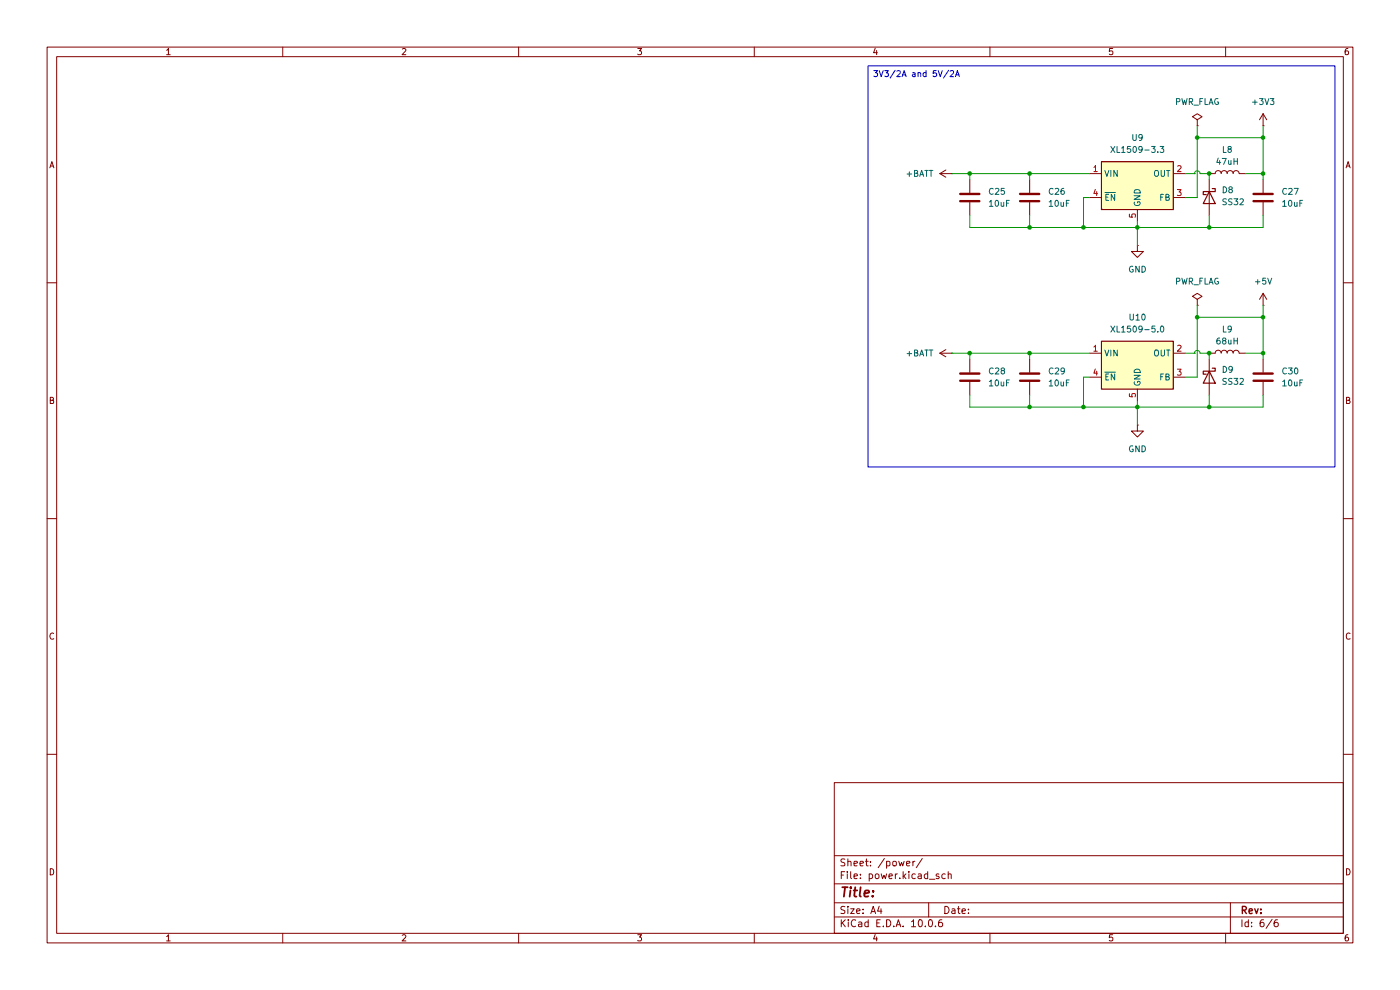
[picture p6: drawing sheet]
(kicad_sch
 (version 20260306)
 (generator "eeschema")
 (generator_version "10.0")
 (paper "A4")
 (lib_symbols
  (symbol "Device:C"
   (pin_numbers (hide yes))
   (pin_names
    (offset 0.254)) (exclude_from_sim no) (in_bom yes) (on_board yes)
   (in_pos_files yes)
   (duplicate_pin_numbers_are_jumpers no)
   (property "Reference" "C" (at 0.635 2.54 0) (show_name no) (do_not_autoplace no) (effects (font (size 1.27 1.27)) (justify left)))
   (property "Value" "C" (at 0.635 -2.54 0) (show_name no) (do_not_autoplace no) (effects (font (size 1.27 1.27)) (justify left)))
   (property "Footprint" "" (at 0.9652 -3.81 0) (show_name no) (do_not_autoplace no) (hide yes) (effects (font (size 1.27 1.27))))
   (property "Datasheet" "" (at 0 0 0) (show_name no) (do_not_autoplace no) (hide yes) (effects (font (size 1.27 1.27))))
   (property "Description" "Unpolarized capacitor" (at 0 0 0) (show_name no) (do_not_autoplace no) (hide yes) (effects (font (size 1.27 1.27))))
   (symbol "C_0_1"
    (polyline (pts (xy -2.032 0.762) (xy 2.032 0.762)) (stroke (width 0.508) (type default)) (fill (type none)))
    (polyline (pts (xy -2.032 -0.762) (xy 2.032 -0.762)) (stroke (width 0.508) (type default)) (fill (type none))))
   (symbol "C_1_1"
    (pin passive line (at 0 3.81 270) (length 2.794) (name "" (effects (font (size 1.27 1.27)))) (number "1" (effects (font (size 1.27 1.27)))))
    (pin passive line (at 0 -3.81 90) (length 2.794) (name "" (effects (font (size 1.27 1.27)))) (number "2" (effects (font (size 1.27 1.27))))))
   (embedded_fonts no))
  (symbol "Device:L"
   (pin_numbers (hide yes))
   (pin_names
    (offset 1.016) (hide yes)) (exclude_from_sim no) (in_bom yes) (on_board yes)
   (in_pos_files yes)
   (duplicate_pin_numbers_are_jumpers no)
   (property "Reference" "L" (at -1.27 0 90) (show_name no) (do_not_autoplace no) (effects (font (size 1.27 1.27))))
   (property "Value" "L" (at 1.905 0 90) (show_name no) (do_not_autoplace no) (effects (font (size 1.27 1.27))))
   (property "Footprint" "" (at 0 0 0) (show_name no) (do_not_autoplace no) (hide yes) (effects (font (size 1.27 1.27))))
   (property "Datasheet" "" (at 0 0 0) (show_name no) (do_not_autoplace no) (hide yes) (effects (font (size 1.27 1.27))))
   (property "Description" "Inductor" (at 0 0 0) (show_name no) (do_not_autoplace no) (hide yes) (effects (font (size 1.27 1.27))))
   (symbol "L_0_1"
    (arc (start 0 2.54) (mid 0.6323 1.905) (end 0 1.27) (stroke (width 0) (type default)) (fill (type none)))
    (arc (start 0 1.27) (mid 0.6323 0.635) (end 0 0) (stroke (width 0) (type default)) (fill (type none)))
    (arc (start 0 0) (mid 0.6323 -0.635) (end 0 -1.27) (stroke (width 0) (type default)) (fill (type none)))
    (arc (start 0 -1.27) (mid 0.6323 -1.905) (end 0 -2.54) (stroke (width 0) (type default)) (fill (type none))))
   (symbol "L_1_1"
    (pin passive line (at 0 3.81 270) (length 1.27) (name "1" (effects (font (size 1.27 1.27)))) (number "1" (effects (font (size 1.27 1.27)))))
    (pin passive line (at 0 -3.81 90) (length 1.27) (name "2" (effects (font (size 1.27 1.27)))) (number "2" (effects (font (size 1.27 1.27))))))
   (embedded_fonts no))
  (symbol "Diode:SS32"
   (pin_numbers (hide yes))
   (pin_names
    (offset 1.016) (hide yes)) (exclude_from_sim no) (in_bom yes) (on_board yes)
   (in_pos_files yes)
   (duplicate_pin_numbers_are_jumpers no)
   (property "Reference" "D" (at 0 2.54 0) (show_name no) (do_not_autoplace no) (effects (font (size 1.27 1.27))))
   (property "Value" "SS32" (at 0 -2.54 0) (show_name no) (do_not_autoplace no) (effects (font (size 1.27 1.27))))
   (property "Footprint" "Diode_SMD:D_SMA" (at 0 -4.445 0) (show_name no) (do_not_autoplace no) (hide yes) (effects (font (size 1.27 1.27))))
   (property "Datasheet" "https://www.vishay.com/docs/88751/ss32.pdf" (at 0 0 0) (show_name no) (do_not_autoplace no) (hide yes) (effects (font (size 1.27 1.27))))
   (property "Description" "20V 3A Schottky Diode, SMA" (at 0 0 0) (show_name no) (do_not_autoplace no) (hide yes) (effects (font (size 1.27 1.27))))
   (symbol "SS32_0_1"
    (polyline (pts (xy -1.905 0.635) (xy -1.905 1.27) (xy -1.27 1.27) (xy -1.27 -1.27) (xy -0.635 -1.27) (xy -0.635 -0.635)) (stroke (width 0.254) (type default)) (fill (type none)))
    (polyline (pts (xy 1.27 1.27) (xy 1.27 -1.27) (xy -1.27 0) (xy 1.27 1.27)) (stroke (width 0.254) (type default)) (fill (type none)))
    (polyline (pts (xy 1.27 0) (xy -1.27 0)) (stroke (width 0) (type default)) (fill (type none))))
   (symbol "SS32_1_1"
    (pin passive line (at -3.81 0 0) (length 2.54) (name "K" (effects (font (size 1.27 1.27)))) (number "1" (effects (font (size 1.27 1.27)))))
    (pin passive line (at 3.81 0 180) (length 2.54) (name "A" (effects (font (size 1.27 1.27)))) (number "2" (effects (font (size 1.27 1.27))))))
   (embedded_fonts no))
  (symbol "Regulator_Switching:XL1509-3.3" (exclude_from_sim no) (in_bom yes) (on_board yes)
   (in_pos_files yes)
   (duplicate_pin_numbers_are_jumpers no)
   (property "Reference" "U" (at -7.112 6.096 0) (show_name no) (do_not_autoplace no) (effects (font (size 1.27 1.27))))
   (property "Value" "XL1509-3.3" (at 5.842 6.096 0) (show_name no) (do_not_autoplace no) (effects (font (size 1.27 1.27))))
   (property "Footprint" "Package_SO:SOIC-8_3.9x4.9mm_P1.27mm" (at 0 8.382 0) (show_name no) (do_not_autoplace no) (hide yes) (effects (font (size 1.27 1.27))))
   (property "Datasheet" "https://datasheet.lcsc.com/lcsc/1809050422_XLSEMI-XL1509-5-0E1_C61063.pdf" (at 2.54 10.668 0) (show_name no) (do_not_autoplace no) (hide yes) (effects (font (size 1.27 1.27))))
   (property "Description" "Buck DC/DC Converter, 2A, 3.3V Output Voltage, 4.5-40V Input Voltage" (at 0 0 0) (show_name no) (do_not_autoplace no) (hide yes) (effects (font (size 1.27 1.27))))
   (symbol "XL1509-3.3_0_1"
    (rectangle (start -7.62 5.08) (end 7.62 -5.08) (stroke (width 0.254) (type default)) (fill (type background))))
   (symbol "XL1509-3.3_1_1"
    (pin power_in line (at -10.16 2.54 0) (length 2.54) (name "VIN" (effects (font (size 1.27 1.27)))) (number "1" (effects (font (size 1.27 1.27)))))
    (pin power_out line (at 10.16 2.54 180) (length 2.54) (name "OUT" (effects (font (size 1.27 1.27)))) (number "2" (effects (font (size 1.27 1.27)))))
    (pin input line (at 10.16 -2.54 180) (length 2.54) (name "FB" (effects (font (size 1.27 1.27)))) (number "3" (effects (font (size 1.27 1.27)))))
    (pin input line (at -10.16 -2.54 0) (length 2.54) (name "~{EN}" (effects (font (size 1.27 1.27)))) (number "4" (effects (font (size 1.27 1.27)))))
    (pin power_in line (at 0 -7.62 90) (length 2.54) (name "GND" (effects (font (size 1.27 1.27)))) (number "5" (effects (font (size 1.27 1.27)))))
    (pin passive line (at 0 -7.62 90) (length 2.54) (hide yes) (name "GND" (effects (font (size 1.27 1.27)))) (number "6" (effects (font (size 1.27 1.27)))))
    (pin passive line (at 0 -7.62 90) (length 2.54) (hide yes) (name "GND" (effects (font (size 1.27 1.27)))) (number "7" (effects (font (size 1.27 1.27)))))
    (pin passive line (at 0 -7.62 90) (length 2.54) (hide yes) (name "GND" (effects (font (size 1.27 1.27)))) (number "8" (effects (font (size 1.27 1.27))))))
   (embedded_fonts no))
  (symbol "Regulator_Switching:XL1509-5.0" (exclude_from_sim no) (in_bom yes) (on_board yes)
   (in_pos_files yes)
   (duplicate_pin_numbers_are_jumpers no)
   (property "Reference" "U" (at -7.112 6.096 0) (show_name no) (do_not_autoplace no) (effects (font (size 1.27 1.27))))
   (property "Value" "XL1509-5.0" (at 5.842 6.096 0) (show_name no) (do_not_autoplace no) (effects (font (size 1.27 1.27))))
   (property "Footprint" "Package_SO:SOIC-8_3.9x4.9mm_P1.27mm" (at 0 8.382 0) (show_name no) (do_not_autoplace no) (hide yes) (effects (font (size 1.27 1.27))))
   (property "Datasheet" "https://datasheet.lcsc.com/lcsc/1809050422_XLSEMI-XL1509-5-0E1_C61063.pdf" (at 2.54 10.668 0) (show_name no) (do_not_autoplace no) (hide yes) (effects (font (size 1.27 1.27))))
   (property "Description" "Buck DC/DC Converter, 2A, 5V Output Voltage, 7-40V Input Voltage" (at 0 0 0) (show_name no) (do_not_autoplace no) (hide yes) (effects (font (size 1.27 1.27))))
   (symbol "XL1509-5.0_0_1"
    (rectangle (start -7.62 5.08) (end 7.62 -5.08) (stroke (width 0.254) (type default)) (fill (type background))))
   (symbol "XL1509-5.0_1_1"
    (pin power_in line (at -10.16 2.54 0) (length 2.54) (name "VIN" (effects (font (size 1.27 1.27)))) (number "1" (effects (font (size 1.27 1.27)))))
    (pin power_out line (at 10.16 2.54 180) (length 2.54) (name "OUT" (effects (font (size 1.27 1.27)))) (number "2" (effects (font (size 1.27 1.27)))))
    (pin input line (at 10.16 -2.54 180) (length 2.54) (name "FB" (effects (font (size 1.27 1.27)))) (number "3" (effects (font (size 1.27 1.27)))))
    (pin input line (at -10.16 -2.54 0) (length 2.54) (name "~{EN}" (effects (font (size 1.27 1.27)))) (number "4" (effects (font (size 1.27 1.27)))))
    (pin power_in line (at 0 -7.62 90) (length 2.54) (name "GND" (effects (font (size 1.27 1.27)))) (number "5" (effects (font (size 1.27 1.27)))))
    (pin passive line (at 0 -7.62 90) (length 2.54) (hide yes) (name "GND" (effects (font (size 1.27 1.27)))) (number "6" (effects (font (size 1.27 1.27)))))
    (pin passive line (at 0 -7.62 90) (length 2.54) (hide yes) (name "GND" (effects (font (size 1.27 1.27)))) (number "7" (effects (font (size 1.27 1.27)))))
    (pin passive line (at 0 -7.62 90) (length 2.54) (hide yes) (name "GND" (effects (font (size 1.27 1.27)))) (number "8" (effects (font (size 1.27 1.27))))))
   (embedded_fonts no))
  (symbol "power:+3V3"
   (power global)
   (pin_numbers (hide yes))
   (pin_names
    (offset 0) (hide yes)) (exclude_from_sim no) (in_bom yes) (on_board yes)
   (in_pos_files yes)
   (duplicate_pin_numbers_are_jumpers no)
   (property "Reference" "#PWR" (at 0 -3.81 0) (show_name no) (do_not_autoplace no) (hide yes) (effects (font (size 1.27 1.27))))
   (property "Value" "+3V3" (at 0 3.556 0) (show_name no) (do_not_autoplace no) (effects (font (size 1.27 1.27))))
   (property "Footprint" "" (at 0 0 0) (show_name no) (do_not_autoplace no) (hide yes) (effects (font (size 1.27 1.27))))
   (property "Datasheet" "" (at 0 0 0) (show_name no) (do_not_autoplace no) (hide yes) (effects (font (size 1.27 1.27))))
   (property "Description" "Power symbol creates a global label with name \"+3V3\"" (at 0 0 0) (show_name no) (do_not_autoplace no) (hide yes) (effects (font (size 1.27 1.27))))
   (symbol "+3V3_0_1"
    (polyline (pts (xy -0.762 1.27) (xy 0 2.54)) (stroke (width 0) (type default)) (fill (type none)))
    (polyline (pts (xy 0 2.54) (xy 0.762 1.27)) (stroke (width 0) (type default)) (fill (type none)))
    (polyline (pts (xy 0 0) (xy 0 2.54)) (stroke (width 0) (type default)) (fill (type none))))
   (symbol "+3V3_1_1"
    (pin power_in line (at 0 0 90) (length 0) (name "" (effects (font (size 1.27 1.27)))) (number "1" (effects (font (size 1.27 1.27))))))
   (embedded_fonts no))
  (symbol "power:+5V"
   (power global)
   (pin_numbers (hide yes))
   (pin_names
    (offset 0) (hide yes)) (exclude_from_sim no) (in_bom yes) (on_board yes)
   (in_pos_files yes)
   (duplicate_pin_numbers_are_jumpers no)
   (property "Reference" "#PWR" (at 0 -3.81 0) (show_name no) (do_not_autoplace no) (hide yes) (effects (font (size 1.27 1.27))))
   (property "Value" "+5V" (at 0 3.556 0) (show_name no) (do_not_autoplace no) (effects (font (size 1.27 1.27))))
   (property "Footprint" "" (at 0 0 0) (show_name no) (do_not_autoplace no) (hide yes) (effects (font (size 1.27 1.27))))
   (property "Datasheet" "" (at 0 0 0) (show_name no) (do_not_autoplace no) (hide yes) (effects (font (size 1.27 1.27))))
   (property "Description" "Power symbol creates a global label with name \"+5V\"" (at 0 0 0) (show_name no) (do_not_autoplace no) (hide yes) (effects (font (size 1.27 1.27))))
   (symbol "+5V_0_1"
    (polyline (pts (xy -0.762 1.27) (xy 0 2.54)) (stroke (width 0) (type default)) (fill (type none)))
    (polyline (pts (xy 0 2.54) (xy 0.762 1.27)) (stroke (width 0) (type default)) (fill (type none)))
    (polyline (pts (xy 0 0) (xy 0 2.54)) (stroke (width 0) (type default)) (fill (type none))))
   (symbol "+5V_1_1"
    (pin power_in line (at 0 0 90) (length 0) (name "" (effects (font (size 1.27 1.27)))) (number "1" (effects (font (size 1.27 1.27))))))
   (embedded_fonts no))
  (symbol "power:+BATT"
   (power global)
   (pin_numbers (hide yes))
   (pin_names
    (offset 0) (hide yes)) (exclude_from_sim no) (in_bom yes) (on_board yes)
   (in_pos_files yes)
   (duplicate_pin_numbers_are_jumpers no)
   (property "Reference" "#PWR" (at 0 -3.81 0) (show_name no) (do_not_autoplace no) (hide yes) (effects (font (size 1.27 1.27))))
   (property "Value" "+BATT" (at 0 3.556 0) (show_name no) (do_not_autoplace no) (effects (font (size 1.27 1.27))))
   (property "Footprint" "" (at 0 0 0) (show_name no) (do_not_autoplace no) (hide yes) (effects (font (size 1.27 1.27))))
   (property "Datasheet" "" (at 0 0 0) (show_name no) (do_not_autoplace no) (hide yes) (effects (font (size 1.27 1.27))))
   (property "Description" "Power symbol creates a global label with name \"+BATT\"" (at 0 0 0) (show_name no) (do_not_autoplace no) (hide yes) (effects (font (size 1.27 1.27))))
   (symbol "+BATT_0_1"
    (polyline (pts (xy -0.762 1.27) (xy 0 2.54)) (stroke (width 0) (type default)) (fill (type none)))
    (polyline (pts (xy 0 2.54) (xy 0.762 1.27)) (stroke (width 0) (type default)) (fill (type none)))
    (polyline (pts (xy 0 0) (xy 0 2.54)) (stroke (width 0) (type default)) (fill (type none))))
   (symbol "+BATT_1_1"
    (pin power_in line (at 0 0 90) (length 0) (name "" (effects (font (size 1.27 1.27)))) (number "1" (effects (font (size 1.27 1.27))))))
   (embedded_fonts no))
  (symbol "power:GND"
   (power global)
   (pin_numbers (hide yes))
   (pin_names
    (offset 0) (hide yes)) (exclude_from_sim no) (in_bom yes) (on_board yes)
   (in_pos_files yes)
   (duplicate_pin_numbers_are_jumpers no)
   (property "Reference" "#PWR" (at 0 -6.35 0) (show_name no) (do_not_autoplace no) (hide yes) (effects (font (size 1.27 1.27))))
   (property "Value" "GND" (at 0 -3.81 0) (show_name no) (do_not_autoplace no) (effects (font (size 1.27 1.27))))
   (property "Footprint" "" (at 0 0 0) (show_name no) (do_not_autoplace no) (hide yes) (effects (font (size 1.27 1.27))))
   (property "Datasheet" "" (at 0 0 0) (show_name no) (do_not_autoplace no) (hide yes) (effects (font (size 1.27 1.27))))
   (property "Description" "Power symbol creates a global label with name \"GND\" , ground" (at 0 0 0) (show_name no) (do_not_autoplace no) (hide yes) (effects (font (size 1.27 1.27))))
   (symbol "GND_0_1"
    (polyline (pts (xy 0 0) (xy 0 -1.27) (xy 1.27 -1.27) (xy 0 -2.54) (xy -1.27 -1.27) (xy 0 -1.27)) (stroke (width 0) (type default)) (fill (type none))))
   (symbol "GND_1_1"
    (pin power_in line (at 0 0 270) (length 0) (name "" (effects (font (size 1.27 1.27)))) (number "1" (effects (font (size 1.27 1.27))))))
   (embedded_fonts no))
  (symbol "power:PWR_FLAG"
   (power global)
   (pin_numbers (hide yes))
   (pin_names
    (offset 0) (hide yes)) (exclude_from_sim no) (in_bom yes) (on_board yes)
   (in_pos_files yes)
   (duplicate_pin_numbers_are_jumpers no)
   (property "Reference" "#FLG" (at 0 1.905 0) (show_name no) (do_not_autoplace no) (hide yes) (effects (font (size 1.27 1.27))))
   (property "Value" "PWR_FLAG" (at 0 3.81 0) (show_name no) (do_not_autoplace no) (effects (font (size 1.27 1.27))))
   (property "Footprint" "" (at 0 0 0) (show_name no) (do_not_autoplace no) (hide yes) (effects (font (size 1.27 1.27))))
   (property "Datasheet" "" (at 0 0 0) (show_name no) (do_not_autoplace no) (hide yes) (effects (font (size 1.27 1.27))))
   (property "Description" "Special symbol for telling ERC where power comes from" (at 0 0 0) (show_name no) (do_not_autoplace no) (hide yes) (effects (font (size 1.27 1.27))))
   (symbol "PWR_FLAG_0_0"
    (pin power_out line (at 0 0 90) (length 0) (name "" (effects (font (size 1.27 1.27)))) (number "1" (effects (font (size 1.27 1.27))))))
   (symbol "PWR_FLAG_0_1"
    (polyline (pts (xy 0 0) (xy 0 1.27) (xy -1.016 1.905) (xy 0 2.54) (xy 1.016 1.905) (xy 0 1.27)) (stroke (width 0) (type default)) (fill (type none))))
   (embedded_fonts no)))
 (text_box "3V3/2A and 5V/2A"
  (exclude_from_sim no)
  (at 184.15 13.97 0)
  (size 99.06 85.09)
  (margins 0.9525 0.9525 0.9525 0.9525)
  (stroke (width 0) (type solid))
  (fill (type none))
  (effects (font (size 1.27 1.27)) (justify left top)))
 (junction
  (at 205.74 74.93)
  (diameter 0)
  (color 0 0 0 0))
 (junction
  (at 241.3 48.26)
  (diameter 0)
  (color 0 0 0 0))
 (junction
  (at 267.97 29.21)
  (diameter 0)
  (color 0 0 0 0))
 (junction
  (at 241.3 86.36)
  (diameter 0)
  (color 0 0 0 0))
 (junction
  (at 254 67.31)
  (diameter 0)
  (color 0 0 0 0))
 (junction
  (at 256.54 74.93)
  (diameter 0)
  (color 0 0 0 0))
 (junction
  (at 218.44 74.93)
  (diameter 0)
  (color 0 0 0 0))
 (junction
  (at 254 29.21)
  (diameter 0)
  (color 0 0 0 0))
 (junction
  (at 256.54 48.26)
  (diameter 0)
  (color 0 0 0 0))
 (junction
  (at 256.54 36.83)
  (diameter 0)
  (color 0 0 0 0))
 (junction
  (at 218.44 86.36)
  (diameter 0)
  (color 0 0 0 0))
 (junction
  (at 218.44 36.83)
  (diameter 0)
  (color 0 0 0 0))
 (junction
  (at 267.97 36.83)
  (diameter 0)
  (color 0 0 0 0))
 (junction
  (at 229.87 48.26)
  (diameter 0)
  (color 0 0 0 0))
 (junction
  (at 218.44 48.26)
  (diameter 0)
  (color 0 0 0 0))
 (junction
  (at 229.87 86.36)
  (diameter 0)
  (color 0 0 0 0))
 (junction
  (at 256.54 86.36)
  (diameter 0)
  (color 0 0 0 0))
 (junction
  (at 205.74 36.83)
  (diameter 0)
  (color 0 0 0 0))
 (junction
  (at 267.97 74.93)
  (diameter 0)
  (color 0 0 0 0))
 (junction
  (at 267.97 67.31)
  (diameter 0)
  (color 0 0 0 0))
 (wire
  (pts (xy 241.3 48.26) (xy 256.54 48.26))
  (stroke (width 0) (type default)))
 (wire
  (pts (xy 254 67.31) (xy 267.97 67.31))
  (stroke (width 0) (type default)))
 (wire
  (pts (xy 218.44 48.26) (xy 229.87 48.26))
  (stroke (width 0) (type default)))
 (wire
  (pts (xy 264.16 36.83) (xy 267.97 36.83))
  (stroke (width 0) (type default)))
 (wire
  (pts (xy 264.16 74.93) (xy 267.97 74.93))
  (stroke (width 0) (type default)))
 (wire
  (pts (xy 205.74 38.1) (xy 205.74 36.83))
  (stroke (width 0) (type default)))
 (wire
  (pts (xy 254 64.77) (xy 254 67.31))
  (stroke (width 0) (type default)))
 (wire
  (pts (xy 241.3 86.36) (xy 229.87 86.36))
  (stroke (width 0) (type default)))
 (wire
  (pts (xy 267.97 67.31) (xy 267.97 74.93))
  (stroke (width 0) (type default)))
 (wire
  (pts (xy 229.87 80.01) (xy 229.87 86.36))
  (stroke (width 0) (type default)))
 (wire
  (pts (xy 218.44 36.83) (xy 231.14 36.83))
  (stroke (width 0) (type default)))
 (wire
  (pts (xy 241.3 86.36) (xy 241.3 90.17))
  (stroke (width 0) (type default)))
 (wire
  (pts (xy 254 41.91) (xy 254 29.21))
  (stroke (width 0) (type default)))
 (wire
  (pts (xy 241.3 86.36) (xy 241.3 85.09))
  (stroke (width 0) (type default)))
 (wire
  (pts (xy 256.54 48.26) (xy 267.97 48.26))
  (stroke (width 0) (type default)))
 (wire
  (pts (xy 254 26.67) (xy 254 29.21))
  (stroke (width 0) (type default)))
 (wire
  (pts (xy 241.3 86.36) (xy 256.54 86.36))
  (stroke (width 0) (type default)))
 (wire
  (pts (xy 251.46 74.93) (xy 256.54 74.93))
  (stroke (width 0) (type default)))
 (wire
  (pts (xy 201.93 74.93) (xy 205.74 74.93))
  (stroke (width 0) (type default)))
 (wire
  (pts (xy 218.44 38.1) (xy 218.44 36.83))
  (stroke (width 0) (type default)))
 (wire
  (pts (xy 256.54 86.36) (xy 267.97 86.36))
  (stroke (width 0) (type default)))
 (wire
  (pts (xy 205.74 48.26) (xy 218.44 48.26))
  (stroke (width 0) (type default)))
 (wire
  (pts (xy 231.14 41.91) (xy 229.87 41.91))
  (stroke (width 0) (type default)))
 (wire
  (pts (xy 254 29.21) (xy 267.97 29.21))
  (stroke (width 0) (type default)))
 (wire
  (pts (xy 267.97 74.93) (xy 267.97 76.2))
  (stroke (width 0) (type default)))
 (wire
  (pts (xy 256.54 45.72) (xy 256.54 48.26))
  (stroke (width 0) (type default)))
 (wire
  (pts (xy 256.54 83.82) (xy 256.54 86.36))
  (stroke (width 0) (type default)))
 (wire
  (pts (xy 267.97 48.26) (xy 267.97 45.72))
  (stroke (width 0) (type default)))
 (wire
  (pts (xy 251.46 41.91) (xy 254 41.91))
  (stroke (width 0) (type default)))
 (wire
  (pts (xy 251.46 80.01) (xy 254 80.01))
  (stroke (width 0) (type default)))
 (wire
  (pts (xy 251.46 36.83) (xy 256.54 36.83))
  (stroke (width 0) (type default)))
 (wire
  (pts (xy 256.54 74.93) (xy 256.54 76.2))
  (stroke (width 0) (type default)))
 (wire
  (pts (xy 267.97 64.77) (xy 267.97 67.31))
  (stroke (width 0) (type default)))
 (wire
  (pts (xy 205.74 86.36) (xy 205.74 83.82))
  (stroke (width 0) (type default)))
 (wire
  (pts (xy 241.3 48.26) (xy 229.87 48.26))
  (stroke (width 0) (type default)))
 (wire
  (pts (xy 241.3 48.26) (xy 241.3 46.99))
  (stroke (width 0) (type default)))
 (wire
  (pts (xy 267.97 36.83) (xy 267.97 38.1))
  (stroke (width 0) (type default)))
 (wire
  (pts (xy 218.44 45.72) (xy 218.44 48.26))
  (stroke (width 0) (type default)))
 (wire
  (pts (xy 218.44 83.82) (xy 218.44 86.36))
  (stroke (width 0) (type default)))
 (wire
  (pts (xy 267.97 86.36) (xy 267.97 83.82))
  (stroke (width 0) (type default)))
 (wire
  (pts (xy 241.3 48.26) (xy 241.3 52.07))
  (stroke (width 0) (type default)))
 (wire
  (pts (xy 267.97 26.67) (xy 267.97 29.21))
  (stroke (width 0) (type default)))
 (wire
  (pts (xy 218.44 74.93) (xy 231.14 74.93))
  (stroke (width 0) (type default)))
 (wire
  (pts (xy 201.93 36.83) (xy 205.74 36.83))
  (stroke (width 0) (type default)))
 (wire
  (pts (xy 218.44 86.36) (xy 229.87 86.36))
  (stroke (width 0) (type default)))
 (wire
  (pts (xy 267.97 29.21) (xy 267.97 36.83))
  (stroke (width 0) (type default)))
 (wire
  (pts (xy 229.87 41.91) (xy 229.87 48.26))
  (stroke (width 0) (type default)))
 (wire
  (pts (xy 231.14 80.01) (xy 229.87 80.01))
  (stroke (width 0) (type default)))
 (wire
  (pts (xy 256.54 36.83) (xy 256.54 38.1))
  (stroke (width 0) (type default)))
 (wire
  (pts (xy 205.74 86.36) (xy 218.44 86.36))
  (stroke (width 0) (type default)))
 (wire
  (pts (xy 205.74 76.2) (xy 205.74 74.93))
  (stroke (width 0) (type default)))
 (wire
  (pts (xy 205.74 74.93) (xy 218.44 74.93))
  (stroke (width 0) (type default)))
 (wire
  (pts (xy 205.74 36.83) (xy 218.44 36.83))
  (stroke (width 0) (type default)))
 (wire
  (pts (xy 205.74 48.26) (xy 205.74 45.72))
  (stroke (width 0) (type default)))
 (wire
  (pts (xy 218.44 76.2) (xy 218.44 74.93))
  (stroke (width 0) (type default)))
 (wire
  (pts (xy 254 80.01) (xy 254 67.31))
  (stroke (width 0) (type default)))
 (symbol
  (lib_id "power:PWR_FLAG")
  (at 254 26.67 0)
  (unit 1)
  (body_style 1)
  (exclude_from_sim no)
  (in_bom yes)
  (on_board yes)
  (in_pos_files yes)
  (dnp no)
  (fields_autoplaced yes)
  (property "Reference" "#FLG03" (at 254 24.765 0) (hide yes) (show_name no) (do_not_autoplace no) (effects (font (size 1.27 1.27))))
  (property "Value" "PWR_FLAG" (at 254 21.59 0) (show_name no) (do_not_autoplace no) (effects (font (size 1.27 1.27))))
  (property "Footprint" "" (at 254 26.67 0) (hide yes) (show_name no) (do_not_autoplace no) (effects (font (size 1.27 1.27))))
  (property "Datasheet" "" (at 254 26.67 0) (hide yes) (show_name no) (do_not_autoplace no) (effects (font (size 1.27 1.27))))
  (property "Description" "Special symbol for telling ERC where power comes from" (at 254 26.67 0) (hide yes) (show_name no) (do_not_autoplace no) (effects (font (size 1.27 1.27))))
  (pin "1"))
 (symbol
  (lib_id "power:+3V3")
  (at 267.97 26.67 0)
  (unit 1)
  (body_style 1)
  (exclude_from_sim no)
  (in_bom yes)
  (on_board yes)
  (in_pos_files yes)
  (dnp no)
  (fields_autoplaced yes)
  (property "Reference" "#PWR046" (at 267.97 30.48 0) (hide yes) (show_name no) (do_not_autoplace no) (effects (font (size 1.27 1.27))))
  (property "Value" "+3V3" (at 267.97 21.59 0) (show_name no) (do_not_autoplace no) (effects (font (size 1.27 1.27))))
  (property "Footprint" "" (at 267.97 26.67 0) (hide yes) (show_name no) (do_not_autoplace no) (effects (font (size 1.27 1.27))))
  (property "Datasheet" "" (at 267.97 26.67 0) (hide yes) (show_name no) (do_not_autoplace no) (effects (font (size 1.27 1.27))))
  (property "Description" "Power symbol creates a global label with name \"+3V3\"" (at 267.97 26.67 0) (hide yes) (show_name no) (do_not_autoplace no) (effects (font (size 1.27 1.27))))
  (pin "1"))
 (symbol
  (lib_id "Diode:SS32")
  (at 256.54 41.91 270)
  (unit 1)
  (body_style 1)
  (exclude_from_sim no)
  (in_bom yes)
  (on_board yes)
  (in_pos_files yes)
  (dnp no)
  (fields_autoplaced yes)
  (property "Reference" "D8" (at 259.08 40.3224 90) (show_name no) (do_not_autoplace no) (effects (font (size 1.27 1.27)) (justify left)))
  (property "Value" "SS32" (at 259.08 42.8624 90) (show_name no) (do_not_autoplace no) (effects (font (size 1.27 1.27)) (justify left)))
  (property "Footprint" "Diode_SMD:D_SMA" (at 252.095 41.91 0) (hide yes) (show_name no) (do_not_autoplace no) (effects (font (size 1.27 1.27))))
  (property "Datasheet" "https://www.vishay.com/docs/88751/ss32.pdf" (at 256.54 41.91 0) (hide yes) (show_name no) (do_not_autoplace no) (effects (font (size 1.27 1.27))))
  (property "Description" "20V 3A Schottky Diode, SMA" (at 256.54 41.91 0) (hide yes) (show_name no) (do_not_autoplace no) (effects (font (size 1.27 1.27))))
  (property "MPN" "SS32" (at 256.54 41.91 90) (hide yes) (show_name no) (do_not_autoplace no) (effects (font (size 1.27 1.27))))
  (pin "1")
  (pin "2"))
 (symbol
  (lib_id "Device:C")
  (at 218.44 80.01 0)
  (unit 1)
  (body_style 1)
  (exclude_from_sim no)
  (in_bom yes)
  (on_board yes)
  (in_pos_files yes)
  (dnp no)
  (fields_autoplaced yes)
  (property "Reference" "C29" (at 222.25 78.7399 0) (show_name no) (do_not_autoplace no) (effects (font (size 1.27 1.27)) (justify left)))
  (property "Value" "10uF" (at 222.25 81.2799 0) (show_name no) (do_not_autoplace no) (effects (font (size 1.27 1.27)) (justify left)))
  (property "Footprint" "Capacitor_SMD:C_0603_1608Metric" (at 219.4052 83.82 0) (hide yes) (show_name no) (do_not_autoplace no) (effects (font (size 1.27 1.27))))
  (property "Datasheet" "" (at 218.44 80.01 0) (hide yes) (show_name no) (do_not_autoplace no) (effects (font (size 1.27 1.27))))
  (property "Description" "Unpolarized capacitor" (at 218.44 80.01 0) (hide yes) (show_name no) (do_not_autoplace no) (effects (font (size 1.27 1.27))))
  (property "MPN" "GRM188R60J106ME47D" (at 218.44 80.01 0) (hide yes) (show_name no) (do_not_autoplace no) (effects (font (size 1.27 1.27))))
  (pin "2")
  (pin "1"))
 (symbol
  (lib_id "Device:C")
  (at 205.74 80.01 0)
  (unit 1)
  (body_style 1)
  (exclude_from_sim no)
  (in_bom yes)
  (on_board yes)
  (in_pos_files yes)
  (dnp no)
  (fields_autoplaced yes)
  (property "Reference" "C28" (at 209.55 78.7399 0) (show_name no) (do_not_autoplace no) (effects (font (size 1.27 1.27)) (justify left)))
  (property "Value" "10uF" (at 209.55 81.2799 0) (show_name no) (do_not_autoplace no) (effects (font (size 1.27 1.27)) (justify left)))
  (property "Footprint" "Capacitor_SMD:C_0603_1608Metric" (at 206.7052 83.82 0) (hide yes) (show_name no) (do_not_autoplace no) (effects (font (size 1.27 1.27))))
  (property "Datasheet" "" (at 205.74 80.01 0) (hide yes) (show_name no) (do_not_autoplace no) (effects (font (size 1.27 1.27))))
  (property "Description" "Unpolarized capacitor" (at 205.74 80.01 0) (hide yes) (show_name no) (do_not_autoplace no) (effects (font (size 1.27 1.27))))
  (property "MPN" "GRM188R60J106ME47D" (at 205.74 80.01 0) (hide yes) (show_name no) (do_not_autoplace no) (effects (font (size 1.27 1.27))))
  (pin "2")
  (pin "1"))
 (symbol
  (lib_id "Device:C")
  (at 267.97 41.91 0)
  (unit 1)
  (body_style 1)
  (exclude_from_sim no)
  (in_bom yes)
  (on_board yes)
  (in_pos_files yes)
  (dnp no)
  (fields_autoplaced yes)
  (property "Reference" "C27" (at 271.78 40.6399 0) (show_name no) (do_not_autoplace no) (effects (font (size 1.27 1.27)) (justify left)))
  (property "Value" "10uF" (at 271.78 43.1799 0) (show_name no) (do_not_autoplace no) (effects (font (size 1.27 1.27)) (justify left)))
  (property "Footprint" "Capacitor_SMD:C_0603_1608Metric" (at 268.9352 45.72 0) (hide yes) (show_name no) (do_not_autoplace no) (effects (font (size 1.27 1.27))))
  (property "Datasheet" "" (at 267.97 41.91 0) (hide yes) (show_name no) (do_not_autoplace no) (effects (font (size 1.27 1.27))))
  (property "Description" "Unpolarized capacitor" (at 267.97 41.91 0) (hide yes) (show_name no) (do_not_autoplace no) (effects (font (size 1.27 1.27))))
  (property "MPN" "GRM188R60J106ME47D" (at 267.97 41.91 0) (hide yes) (show_name no) (do_not_autoplace no) (effects (font (size 1.27 1.27))))
  (pin "1")
  (pin "2"))
 (symbol
  (lib_id "Device:C")
  (at 205.74 41.91 0)
  (unit 1)
  (body_style 1)
  (exclude_from_sim no)
  (in_bom yes)
  (on_board yes)
  (in_pos_files yes)
  (dnp no)
  (fields_autoplaced yes)
  (property "Reference" "C25" (at 209.55 40.6399 0) (show_name no) (do_not_autoplace no) (effects (font (size 1.27 1.27)) (justify left)))
  (property "Value" "10uF" (at 209.55 43.1799 0) (show_name no) (do_not_autoplace no) (effects (font (size 1.27 1.27)) (justify left)))
  (property "Footprint" "Capacitor_SMD:C_0603_1608Metric" (at 206.7052 45.72 0) (hide yes) (show_name no) (do_not_autoplace no) (effects (font (size 1.27 1.27))))
  (property "Datasheet" "" (at 205.74 41.91 0) (hide yes) (show_name no) (do_not_autoplace no) (effects (font (size 1.27 1.27))))
  (property "Description" "Unpolarized capacitor" (at 205.74 41.91 0) (hide yes) (show_name no) (do_not_autoplace no) (effects (font (size 1.27 1.27))))
  (property "MPN" "GRM188R60J106ME47D" (at 205.74 41.91 0) (hide yes) (show_name no) (do_not_autoplace no) (effects (font (size 1.27 1.27))))
  (pin "2")
  (pin "1"))
 (symbol
  (lib_id "power:PWR_FLAG")
  (at 254 64.77 0)
  (unit 1)
  (body_style 1)
  (exclude_from_sim no)
  (in_bom yes)
  (on_board yes)
  (in_pos_files yes)
  (dnp no)
  (fields_autoplaced yes)
  (property "Reference" "#FLG04" (at 254 62.865 0) (hide yes) (show_name no) (do_not_autoplace no) (effects (font (size 1.27 1.27))))
  (property "Value" "PWR_FLAG" (at 254 59.69 0) (show_name no) (do_not_autoplace no) (effects (font (size 1.27 1.27))))
  (property "Footprint" "" (at 254 64.77 0) (hide yes) (show_name no) (do_not_autoplace no) (effects (font (size 1.27 1.27))))
  (property "Datasheet" "" (at 254 64.77 0) (hide yes) (show_name no) (do_not_autoplace no) (effects (font (size 1.27 1.27))))
  (property "Description" "Special symbol for telling ERC where power comes from" (at 254 64.77 0) (hide yes) (show_name no) (do_not_autoplace no) (effects (font (size 1.27 1.27))))
  (pin "1"))
 (symbol
  (lib_id "Device:C")
  (at 267.97 80.01 0)
  (unit 1)
  (body_style 1)
  (exclude_from_sim no)
  (in_bom yes)
  (on_board yes)
  (in_pos_files yes)
  (dnp no)
  (fields_autoplaced yes)
  (property "Reference" "C30" (at 271.78 78.7399 0) (show_name no) (do_not_autoplace no) (effects (font (size 1.27 1.27)) (justify left)))
  (property "Value" "10uF" (at 271.78 81.2799 0) (show_name no) (do_not_autoplace no) (effects (font (size 1.27 1.27)) (justify left)))
  (property "Footprint" "Capacitor_SMD:C_0603_1608Metric" (at 268.9352 83.82 0) (hide yes) (show_name no) (do_not_autoplace no) (effects (font (size 1.27 1.27))))
  (property "Datasheet" "" (at 267.97 80.01 0) (hide yes) (show_name no) (do_not_autoplace no) (effects (font (size 1.27 1.27))))
  (property "Description" "Unpolarized capacitor" (at 267.97 80.01 0) (hide yes) (show_name no) (do_not_autoplace no) (effects (font (size 1.27 1.27))))
  (property "MPN" "GRM188R60J106ME47D" (at 267.97 80.01 0) (hide yes) (show_name no) (do_not_autoplace no) (effects (font (size 1.27 1.27))))
  (pin "1")
  (pin "2"))
 (symbol
  (lib_id "Device:L")
  (at 260.35 36.83 90)
  (unit 1)
  (body_style 1)
  (exclude_from_sim no)
  (in_bom yes)
  (on_board yes)
  (in_pos_files yes)
  (dnp no)
  (fields_autoplaced yes)
  (property "Reference" "L8" (at 260.35 31.75 90) (show_name no) (do_not_autoplace no) (effects (font (size 1.27 1.27))))
  (property "Value" "47uH" (at 260.35 34.29 90) (show_name no) (do_not_autoplace no) (effects (font (size 1.27 1.27))))
  (property "Footprint" "Inductor_SMD:L_TDK_VLS6045EX_VLS6045AF" (at 260.35 36.83 0) (hide yes) (show_name no) (do_not_autoplace no) (effects (font (size 1.27 1.27))))
  (property "Datasheet" "" (at 260.35 36.83 0) (hide yes) (show_name no) (do_not_autoplace no) (effects (font (size 1.27 1.27))))
  (property "Description" "Inductor" (at 260.35 36.83 0) (hide yes) (show_name no) (do_not_autoplace no) (effects (font (size 1.27 1.27))))
  (property "MPN" "810-VLS6045EX-470M" (at 260.35 36.83 90) (hide yes) (show_name no) (do_not_autoplace no) (effects (font (size 1.27 1.27))))
  (pin "1")
  (pin "2"))
 (symbol
  (lib_id "power:+BATT")
  (at 201.93 74.93 90)
  (unit 1)
  (body_style 1)
  (exclude_from_sim no)
  (in_bom yes)
  (on_board yes)
  (in_pos_files yes)
  (dnp no)
  (fields_autoplaced yes)
  (property "Reference" "#PWR050" (at 205.74 74.93 0) (hide yes) (show_name no) (do_not_autoplace no) (effects (font (size 1.27 1.27))))
  (property "Value" "+BATT" (at 198.12 74.9299 90) (show_name no) (do_not_autoplace no) (effects (font (size 1.27 1.27)) (justify left)))
  (property "Footprint" "" (at 201.93 74.93 0) (hide yes) (show_name no) (do_not_autoplace no) (effects (font (size 1.27 1.27))))
  (property "Datasheet" "" (at 201.93 74.93 0) (hide yes) (show_name no) (do_not_autoplace no) (effects (font (size 1.27 1.27))))
  (property "Description" "Power symbol creates a global label with name \"+BATT\"" (at 201.93 74.93 0) (hide yes) (show_name no) (do_not_autoplace no) (effects (font (size 1.27 1.27))))
  (pin "1"))
 (symbol
  (lib_id "Diode:SS32")
  (at 256.54 80.01 270)
  (unit 1)
  (body_style 1)
  (exclude_from_sim no)
  (in_bom yes)
  (on_board yes)
  (in_pos_files yes)
  (dnp no)
  (fields_autoplaced yes)
  (property "Reference" "D9" (at 259.08 78.4224 90) (show_name no) (do_not_autoplace no) (effects (font (size 1.27 1.27)) (justify left)))
  (property "Value" "SS32" (at 259.08 80.9624 90) (show_name no) (do_not_autoplace no) (effects (font (size 1.27 1.27)) (justify left)))
  (property "Footprint" "Diode_SMD:D_SMA" (at 252.095 80.01 0) (hide yes) (show_name no) (do_not_autoplace no) (effects (font (size 1.27 1.27))))
  (property "Datasheet" "https://www.vishay.com/docs/88751/ss32.pdf" (at 256.54 80.01 0) (hide yes) (show_name no) (do_not_autoplace no) (effects (font (size 1.27 1.27))))
  (property "Description" "20V 3A Schottky Diode, SMA" (at 256.54 80.01 0) (hide yes) (show_name no) (do_not_autoplace no) (effects (font (size 1.27 1.27))))
  (property "MPN" "SS32" (at 256.54 80.01 90) (hide yes) (show_name no) (do_not_autoplace no) (effects (font (size 1.27 1.27))))
  (pin "1")
  (pin "2"))
 (symbol
  (lib_id "Device:C")
  (at 218.44 41.91 0)
  (unit 1)
  (body_style 1)
  (exclude_from_sim no)
  (in_bom yes)
  (on_board yes)
  (in_pos_files yes)
  (dnp no)
  (fields_autoplaced yes)
  (property "Reference" "C26" (at 222.25 40.6399 0) (show_name no) (do_not_autoplace no) (effects (font (size 1.27 1.27)) (justify left)))
  (property "Value" "10uF" (at 222.25 43.1799 0) (show_name no) (do_not_autoplace no) (effects (font (size 1.27 1.27)) (justify left)))
  (property "Footprint" "Capacitor_SMD:C_0603_1608Metric" (at 219.4052 45.72 0) (hide yes) (show_name no) (do_not_autoplace no) (effects (font (size 1.27 1.27))))
  (property "Datasheet" "" (at 218.44 41.91 0) (hide yes) (show_name no) (do_not_autoplace no) (effects (font (size 1.27 1.27))))
  (property "Description" "Unpolarized capacitor" (at 218.44 41.91 0) (hide yes) (show_name no) (do_not_autoplace no) (effects (font (size 1.27 1.27))))
  (property "MPN" "GRM188R60J106ME47D" (at 218.44 41.91 0) (hide yes) (show_name no) (do_not_autoplace no) (effects (font (size 1.27 1.27))))
  (pin "2")
  (pin "1"))
 (symbol
  (lib_id "Regulator_Switching:XL1509-3.3")
  (at 241.3 39.37 0)
  (unit 1)
  (body_style 1)
  (exclude_from_sim no)
  (in_bom yes)
  (on_board yes)
  (in_pos_files yes)
  (dnp no)
  (fields_autoplaced yes)
  (property "Reference" "U9" (at 241.3 29.21 0) (show_name no) (do_not_autoplace no) (effects (font (size 1.27 1.27))))
  (property "Value" "XL1509-3.3" (at 241.3 31.75 0) (show_name no) (do_not_autoplace no) (effects (font (size 1.27 1.27))))
  (property "Footprint" "Package_SO:SOIC-8_3.9x4.9mm_P1.27mm" (at 241.3 30.988 0) (hide yes) (show_name no) (do_not_autoplace no) (effects (font (size 1.27 1.27))))
  (property "Datasheet" "https://datasheet.lcsc.com/lcsc/1809050422_XLSEMI-XL1509-5-0E1_C61063.pdf" (at 243.84 28.702 0) (hide yes) (show_name no) (do_not_autoplace no) (effects (font (size 1.27 1.27))))
  (property "Description" "Buck DC/DC Converter, 2A, 3.3V Output Voltage, 4.5-40V Input Voltage" (at 241.3 39.37 0) (hide yes) (show_name no) (do_not_autoplace no) (effects (font (size 1.27 1.27))))
  (property "MPN" "XL1509-3.3" (at 241.3 39.37 0) (hide yes) (show_name no) (do_not_autoplace no) (effects (font (size 1.27 1.27))))
  (pin "3")
  (pin "6")
  (pin "8")
  (pin "5")
  (pin "1")
  (pin "2")
  (pin "4")
  (pin "7"))
 (symbol
  (lib_id "Regulator_Switching:XL1509-5.0")
  (at 241.3 77.47 0)
  (unit 1)
  (body_style 1)
  (exclude_from_sim no)
  (in_bom yes)
  (on_board yes)
  (in_pos_files yes)
  (dnp no)
  (fields_autoplaced yes)
  (property "Reference" "U10" (at 241.3 67.31 0) (show_name no) (do_not_autoplace no) (effects (font (size 1.27 1.27))))
  (property "Value" "XL1509-5.0" (at 241.3 69.85 0) (show_name no) (do_not_autoplace no) (effects (font (size 1.27 1.27))))
  (property "Footprint" "Package_SO:SOIC-8_3.9x4.9mm_P1.27mm" (at 241.3 69.088 0) (hide yes) (show_name no) (do_not_autoplace no) (effects (font (size 1.27 1.27))))
  (property "Datasheet" "https://datasheet.lcsc.com/lcsc/1809050422_XLSEMI-XL1509-5-0E1_C61063.pdf" (at 243.84 66.802 0) (hide yes) (show_name no) (do_not_autoplace no) (effects (font (size 1.27 1.27))))
  (property "Description" "Buck DC/DC Converter, 2A, 5V Output Voltage, 7-40V Input Voltage" (at 241.3 77.47 0) (hide yes) (show_name no) (do_not_autoplace no) (effects (font (size 1.27 1.27))))
  (property "MPN" "XL1509-5.0" (at 241.3 77.47 0) (hide yes) (show_name no) (do_not_autoplace no) (effects (font (size 1.27 1.27))))
  (pin "1")
  (pin "4")
  (pin "2")
  (pin "7")
  (pin "3")
  (pin "6")
  (pin "8")
  (pin "5"))
 (symbol
  (lib_id "Device:L")
  (at 260.35 74.93 90)
  (unit 1)
  (body_style 1)
  (exclude_from_sim no)
  (in_bom yes)
  (on_board yes)
  (in_pos_files yes)
  (dnp no)
  (fields_autoplaced yes)
  (property "Reference" "L9" (at 260.35 69.85 90) (show_name no) (do_not_autoplace no) (effects (font (size 1.27 1.27))))
  (property "Value" "68uH" (at 260.35 72.39 90) (show_name no) (do_not_autoplace no) (effects (font (size 1.27 1.27))))
  (property "Footprint" "Inductor_SMD:L_TDK_VLS6045EX_VLS6045AF" (at 260.35 74.93 0) (hide yes) (show_name no) (do_not_autoplace no) (effects (font (size 1.27 1.27))))
  (property "Datasheet" "" (at 260.35 74.93 0) (hide yes) (show_name no) (do_not_autoplace no) (effects (font (size 1.27 1.27))))
  (property "Description" "Inductor" (at 260.35 74.93 0) (hide yes) (show_name no) (do_not_autoplace no) (effects (font (size 1.27 1.27))))
  (property "MPN" "810-VLS6045EX-680M" (at 260.35 74.93 90) (hide yes) (show_name no) (do_not_autoplace no) (effects (font (size 1.27 1.27))))
  (pin "1")
  (pin "2"))
 (symbol
  (lib_id "power:+BATT")
  (at 201.93 36.83 90)
  (unit 1)
  (body_style 1)
  (exclude_from_sim no)
  (in_bom yes)
  (on_board yes)
  (in_pos_files yes)
  (dnp no)
  (fields_autoplaced yes)
  (property "Reference" "#PWR047" (at 205.74 36.83 0) (hide yes) (show_name no) (do_not_autoplace no) (effects (font (size 1.27 1.27))))
  (property "Value" "+BATT" (at 198.12 36.8299 90) (show_name no) (do_not_autoplace no) (effects (font (size 1.27 1.27)) (justify left)))
  (property "Footprint" "" (at 201.93 36.83 0) (hide yes) (show_name no) (do_not_autoplace no) (effects (font (size 1.27 1.27))))
  (property "Datasheet" "" (at 201.93 36.83 0) (hide yes) (show_name no) (do_not_autoplace no) (effects (font (size 1.27 1.27))))
  (property "Description" "Power symbol creates a global label with name \"+BATT\"" (at 201.93 36.83 0) (hide yes) (show_name no) (do_not_autoplace no) (effects (font (size 1.27 1.27))))
  (pin "1"))
 (symbol
  (lib_id "power:+5V")
  (at 267.97 64.77 0)
  (unit 1)
  (body_style 1)
  (exclude_from_sim no)
  (in_bom yes)
  (on_board yes)
  (in_pos_files yes)
  (dnp no)
  (fields_autoplaced yes)
  (property "Reference" "#PWR049" (at 267.97 68.58 0) (hide yes) (show_name no) (do_not_autoplace no) (effects (font (size 1.27 1.27))))
  (property "Value" "+5V" (at 267.97 59.69 0) (show_name no) (do_not_autoplace no) (effects (font (size 1.27 1.27))))
  (property "Footprint" "" (at 267.97 64.77 0) (hide yes) (show_name no) (do_not_autoplace no) (effects (font (size 1.27 1.27))))
  (property "Datasheet" "" (at 267.97 64.77 0) (hide yes) (show_name no) (do_not_autoplace no) (effects (font (size 1.27 1.27))))
  (property "Description" "Power symbol creates a global label with name \"+5V\"" (at 267.97 64.77 0) (hide yes) (show_name no) (do_not_autoplace no) (effects (font (size 1.27 1.27))))
  (pin "1"))
 (symbol
  (lib_id "power:GND")
  (at 241.3 90.17 0)
  (unit 1)
  (body_style 1)
  (exclude_from_sim no)
  (in_bom yes)
  (on_board yes)
  (in_pos_files yes)
  (dnp no)
  (fields_autoplaced yes)
  (property "Reference" "#PWR051" (at 241.3 96.52 0) (hide yes) (show_name no) (do_not_autoplace no) (effects (font (size 1.27 1.27))))
  (property "Value" "GND" (at 241.3 95.25 0) (show_name no) (do_not_autoplace no) (effects (font (size 1.27 1.27))))
  (property "Footprint" "" (at 241.3 90.17 0) (hide yes) (show_name no) (do_not_autoplace no) (effects (font (size 1.27 1.27))))
  (property "Datasheet" "" (at 241.3 90.17 0) (hide yes) (show_name no) (do_not_autoplace no) (effects (font (size 1.27 1.27))))
  (property "Description" "Power symbol creates a global label with name \"GND\" , ground" (at 241.3 90.17 0) (hide yes) (show_name no) (do_not_autoplace no) (effects (font (size 1.27 1.27))))
  (pin "1"))
 (symbol
  (lib_id "power:GND")
  (at 241.3 52.07 0)
  (unit 1)
  (body_style 1)
  (exclude_from_sim no)
  (in_bom yes)
  (on_board yes)
  (in_pos_files yes)
  (dnp no)
  (fields_autoplaced yes)
  (property "Reference" "#PWR048" (at 241.3 58.42 0) (hide yes) (show_name no) (do_not_autoplace no) (effects (font (size 1.27 1.27))))
  (property "Value" "GND" (at 241.3 57.15 0) (show_name no) (do_not_autoplace no) (effects (font (size 1.27 1.27))))
  (property "Footprint" "" (at 241.3 52.07 0) (hide yes) (show_name no) (do_not_autoplace no) (effects (font (size 1.27 1.27))))
  (property "Datasheet" "" (at 241.3 52.07 0) (hide yes) (show_name no) (do_not_autoplace no) (effects (font (size 1.27 1.27))))
  (property "Description" "Power symbol creates a global label with name \"GND\" , ground" (at 241.3 52.07 0) (hide yes) (show_name no) (do_not_autoplace no) (effects (font (size 1.27 1.27))))
  (pin "1")))
